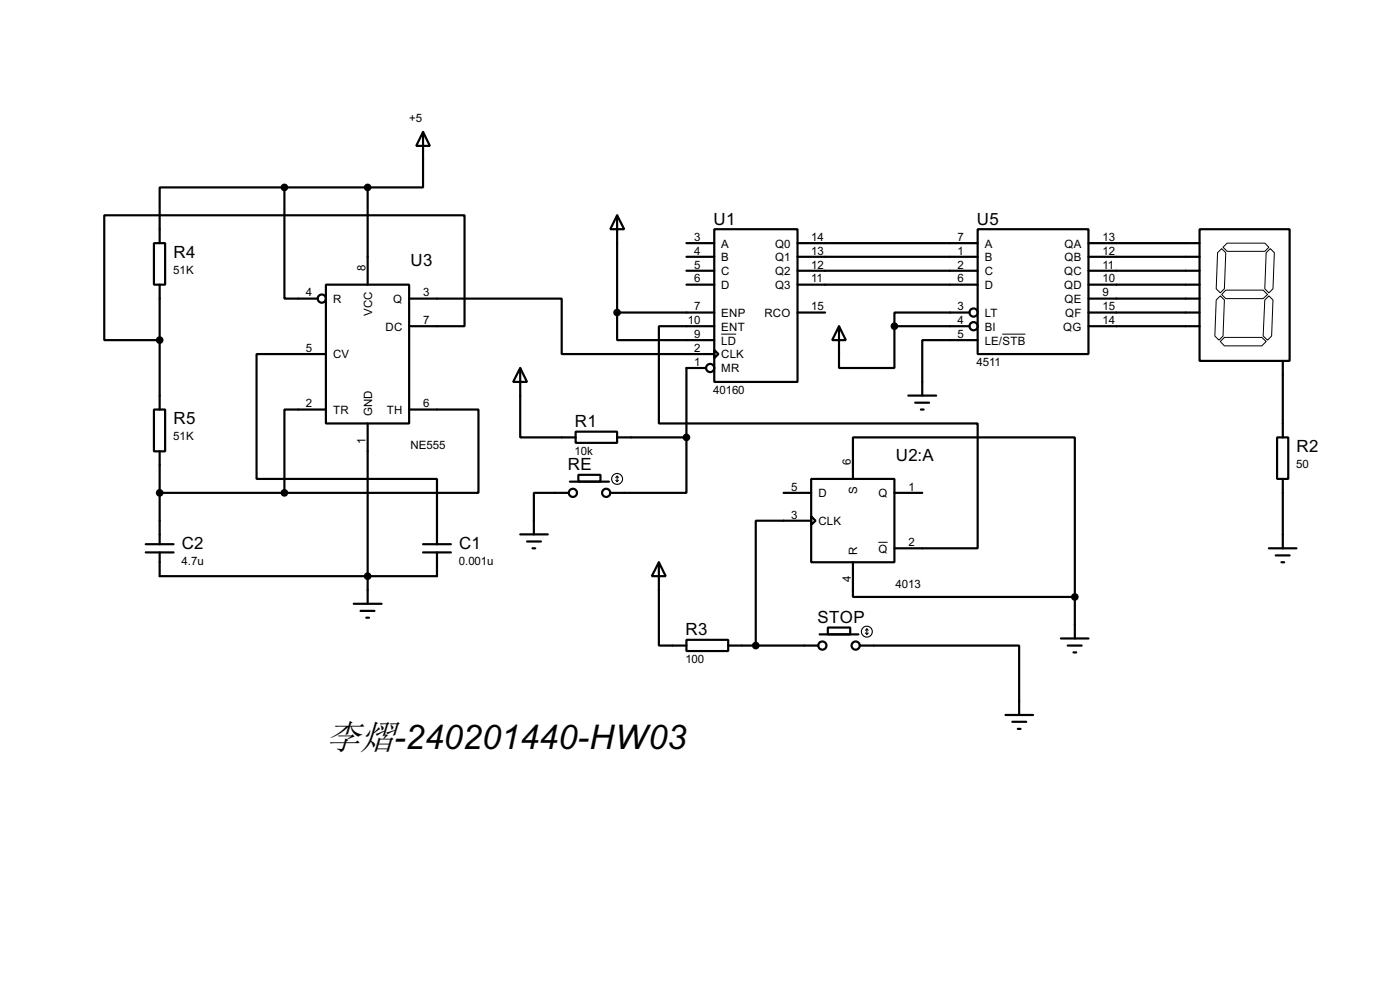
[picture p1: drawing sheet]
<svg xmlns="http://www.w3.org/2000/svg" width="256mm" height="180mm" viewBox="0 0 256 180" stroke-linecap="round" stroke-linejoin="round" font-family="sans-serif">
<g fill="none" stroke="#000" stroke-width=".4">
<path d="M52.1 34.3h-22.8v10.2M52.1 34.3v20.4h6.1M52.1 34.3h15.3M67.4 34.3v17.8M77.5 24.2l1.3 2.5h-2.5zM77.5 24.2v10.1h-10.1M113.1 39.4l1.3 2.6h-2.6zM113.1 39.4v17.8M28.2 44.5h2.1v7.6h-2.1zM29.3 52.1v22.9M59.7 52.1h15.3v25.4h-15.3zM75 59.7h10.1v-20.3h-66v22.9h10.2"/>
<path d="M75 54.7h27.9v10.1h28M113.1 57.2v5.1h17.8M113.1 57.2h17.8M125.8 44.5h5.1M125.8 47h5.1M125.8 49.6h5.1M125.8 52.1h5.1M130.9 42h15.2v27.9h-15.2zM130.9 59.7h-10.2v17.8h58.4v22.9h-15.2M146.1 57.2h5.1M146.1 44.5h33M146.1 47h33"/>
<path d="M146.1 49.6h33M146.1 52.1h33M153.7 59.7l1.3 2.6h-2.5zM153.7 59.7v7.7h10.2v-7.7M163.9 59.7h13.7M177.6 57.2h-13.7v2.5M179.1 42h20.3v22.8h-20.3zM199.4 57.2h20.4M199.4 44.5h20.4M199.4 47h20.4M199.4 49.6h20.4M199.4 52.1h20.4"/>
<path d="M199.4 59.7h20.4M199.4 54.7h20.4M219.8 42h16.5v24.1h-16.5zM28.2 75h2.1v7.6h-2.1zM59.7 64.8h-12.7v22.9h33.1v11.9M59.7 75h-7.6v15.2M67.4 77.5v33M75 75h12.7v15.2h-35.6M95.3 67.4l1.3 2.5h-2.6zM95.3 67.4v12.7h10.2M105.5 79h7.6v2.1h-7.6zM129.3 67.4h-3.5v12.7"/>
<path d="M130.9 64.1l.7 .7-.7 .8zM166.4 72.4h5.1M167.7 73.7h2.5M168.7 75h.5M179.1 62.3h-10.1v10.1M235 66.1v14M26.7 99.6h5.1M29.3 82.6v17M29.3 90.2h22.8M77.5 99.6h5.1M95.3 97.8h5.1M96.6 99.1h2.5"/>
<path d="M104.2 90.2h-6.4v7.6M104.4 88.2h7.2M106 86.9h4v1.3h-4zM113.1 80.1h12.7M125.8 80.1v10.1h-14M143.6 90.2h5M148.6 87.7h15.3v15.2h-15.3zM148.6 94.5l.8 .8-.8 .8zM148.6 95.3h-10.1v22.9M156.3 87.7v-7.6h40.6v29.2M163.9 90.2h5.1M234 80.1h2v7.6h-2z"/>
<path d="M235 87.7v12.7M26.7 101.1h5.1M29.3 101.1v4.4h50.8v-4.4M64.8 110.5h5.1M66.1 111.8h2.5M67.1 113.1h.5M77.5 101.1h5.1M97.6 100.4h.5M120.7 102.9l1.3 2.6h-2.6zM120.7 102.9v15.3h5.1M125.8 117.1h7.6v2.1h-7.6zM133.4 118.2h16.5"/>
<path d="M150.2 116.1h7.1M151.7 114.9h4.1v1.2h-4.1zM156.3 102.9v6.4h40.6M157.5 118.2h29.2v12.7M194.4 116.9h5M195.6 118.2h2.6M196.7 119.4h.5M196.9 109.3v7.6M232.5 100.4h5M233.7 101.7h2.6M234.8 102.9h.5M184.2 130.9h5.1"/>
<path d="M185.5 132.1h2.5M186.5 133.4h.5"/>
<circle cx="58.9" cy="54.7" r=".75"/>
<circle cx="178.3" cy="57.2" r=".75"/>
<circle cx="178.3" cy="59.7" r=".75"/>
<circle cx="130.1" cy="67.4" r=".75"/>
<circle cx="104.9" cy="90.2" r=".75"/>
<circle cx="111" cy="90.2" r=".75"/>
<circle cx="150.6" cy="118.2" r=".75"/>
<circle cx="156.7" cy="118.2" r=".75"/>
</g>
<g fill="#000" stroke="#000" stroke-width=".4">
<circle cx="52.1" cy="34.3" r=".5"/>
<circle cx="67.3" cy="34.3" r=".5"/>
<circle cx="113" cy="57.2" r=".5"/>
<circle cx="163.8" cy="59.7" r=".5"/>
<circle cx="29.2" cy="62.3" r=".5"/>
<circle cx="29.2" cy="90.2" r=".5"/>
<circle cx="52.1" cy="90.2" r=".5"/>
<circle cx="125.7" cy="80.1" r=".5"/>
<circle cx="67.3" cy="105.5" r=".5"/>
<circle cx="138.4" cy="118.2" r=".5"/>
<circle cx="196.9" cy="109.3" r=".5"/>
</g>
<g fill="none" stroke="#000" stroke-width=".2">
<path d="M112.8 87.9l.3 .3M113.1 87.2v1M113.1 87.2l-.3 .2M113.1 87.2l.2 .2M113.3 87.9l-.2 .3M158.6 115.9l.2 .2M158.8 115.1v1M158.8 115.1l-.2 .3M158.8 115.1l.3 .3M159.1 115.9l-.3 .2"/>
<circle cx="113" cy="87.7" r="1"/>
<circle cx="158.8" cy="115.6" r="1"/>
</g>
<path d="M222.8 54.9l.8-.7 .7 .7-.2 6.6-.8 .8-.7-.8zM223.1 46.3l.7-.8 .8 .8-.3 6.6-.7 .7-.8-.7zM224.1 45.3l.7-.8h6.9l.8 .8-.8 .7h-6.9zM224.6 53.1h6.8l.8 .8-.8 .8h-6.8l-.8-.8zM232 46.3l.7-.8 .8 .8-.3 6.6-.7 .7-.8-.7zM232.5 54.2l.7 .7-.2 6.6-.8 .8-.8-.8 .3-6.6zM132.1 61.2h2.8M183.6 61.2h4.3M224.3 61.8h6.9l.8 .7-.8 .8h-6.9l-.7-.8zM160.9 99.3h1.7" fill="none" stroke="#000" stroke-width=".18"/>
<text font-size="6.5" x="59.7" y="137.2">李熠-240201440-HW03</text>
<g font-size="3.5">
<text x="130.7" y="41.2">U1</text>
<text x="179" y="41.2">U5</text>
<text x="31.8" y="47.2">R4</text>
<text x="75.2" y="48.7">U3</text>
<text x="31.8" y="77.6">R5</text>
<text x="105.3" y="78.2">R1</text>
<text x="237.5" y="82.8">R2</text>
<text x="104" y="86.1">RE</text>
<text x="164.1" y="84.3">U2:A</text>
<text x="33.3" y="100.5">C2</text>
<text x="84.1" y="100.5">C1</text>
<text x="125.6" y="116.3">R3</text>
<text x="149.8" y="114.1">STOP</text>
</g>
<g font-size="2.4">
<text x="75" y="22.4">+5</text>
<text x="127.2" y="44.1">3</text>
<text x="127.2" y="46.6">4</text>
<text x="132.1" y="45.3">A</text>
<text x="132.1" y="47.8">B</text>
<text x="142" y="45.3">Q0</text>
<text x="142" y="47.8">Q1</text>
<text x="148.6" y="44.1">14</text>
<text x="148.6" y="46.6">13</text>
<text x="175.4" y="44.1">7</text>
<text x="175.4" y="46.6">1</text>
<text x="180.4" y="45.3">A</text>
<text x="180.4" y="47.8">B</text>
<text x="195" y="45.3">QA</text>
<text x="195" y="47.8">QB</text>
<text x="202" y="44.1">13</text>
<text x="202" y="46.6">12</text>
<text x="31.8" y="50.1">51K</text>
<text x="67" y="49.6" transform="rotate(-90 67 49.6)">8</text>
<text x="127.2" y="49.2">5</text>
<text x="127.2" y="51.7">6</text>
<text x="132.1" y="50.4">C</text>
<text x="132.1" y="52.9">D</text>
<text x="142" y="50.4">Q2</text>
<text x="142" y="52.9">Q3</text>
<text x="148.6" y="49.2">12</text>
<text x="148.6" y="51.7">11</text>
<text x="175.4" y="49.2">2</text>
<text x="175.4" y="51.7">6</text>
<text x="180.4" y="50.4">C</text>
<text x="180.4" y="52.9">D</text>
<text x="194.9" y="50.4">QC</text>
<text x="194.9" y="52.9">QD</text>
<text x="202" y="49.2">11</text>
<text x="202" y="51.7">10</text>
<text x="56.1" y="54.3">4</text>
<text x="61" y="55.4">R</text>
<text x="68.2" y="57.9" transform="rotate(-90 68.2 57.9)">VCC</text>
<text x="72" y="55.4">Q</text>
<text x="77.5" y="59.3">7</text>
<text x="77.5" y="54.3">3</text>
<text x="126" y="59.3">10</text>
<text x="127.2" y="56.8">7</text>
<text x="132.1" y="58">ENP</text>
<text x="140" y="58">RCO</text>
<text x="148.6" y="56.8">15</text>
<text x="175.4" y="56.8">3</text>
<text x="175.4" y="59.3">4</text>
<text x="180.4" y="58">LT</text>
<text x="195" y="55.4">QE</text>
<text x="195.1" y="58">QF</text>
<text x="202" y="54.3">9</text>
<text x="202" y="56.8">15</text>
<text x="202" y="59.3">14</text>
<text x="56.1" y="64.4">5</text>
<text x="61" y="65.6">CV</text>
<text x="70.6" y="60.5">DC</text>
<text x="127.2" y="61.9">9</text>
<text x="127.2" y="64.4">2</text>
<text x="132.1" y="60.5">ENT</text>
<text x="132.1" y="63.1">LD</text>
<text x="132.1" y="65.6">CLK</text>
<text x="175.4" y="61.9">5</text>
<text x="180.4" y="60.5">BI</text>
<text x="180.4" y="63.1">LE/STB</text>
<text x="194.8" y="60.5">QG</text>
<text x="127.2" y="67">1</text>
<text x="132.1" y="68.1">MR</text>
<text x="178.9" y="67">4511</text>
<text x="56.1" y="74.6">2</text>
<text x="61" y="75.8">TR</text>
<text x="68.2" y="76.2" transform="rotate(-90 68.2 76.2)">GND</text>
<text x="70.8" y="75.8">TH</text>
<text x="77.5" y="74.6">6</text>
<text x="130.7" y="72.1">40160</text>
<text x="31.8" y="80.6">51K</text>
<text x="66.9" y="81.2" transform="rotate(-90 66.9 81.2)">1</text>
<text x="75.2" y="82.2">NE555</text>
<text x="105.3" y="83.3">10k</text>
<text x="145" y="89.8">5</text>
<text x="155.9" y="85.1" transform="rotate(-90 155.9 85.1)">6</text>
<text x="166.4" y="89.8">1</text>
<text x="237.5" y="85.7">50</text>
<text x="145" y="94.9">3</text>
<text x="149.9" y="91">D</text>
<text x="157.1" y="90.4" transform="rotate(-90 157.1 90.4)">S</text>
<text x="160.9" y="91">Q</text>
<text x="149.9" y="96.1">CLK</text>
<text x="157.1" y="101.6" transform="rotate(-90 157.1 101.6)">R</text>
<text x="160.9" y="101.2">Q</text>
<text x="166.4" y="100">2</text>
<text x="33.3" y="103.5">4.7u</text>
<text x="84.1" y="103.5">0.001u</text>
<text x="155.9" y="106.6" transform="rotate(-90 155.9 106.6)">4</text>
<text x="164.1" y="107.7">4013</text>
<text x="125.6" y="121.4">100</text>
</g>
</svg>
